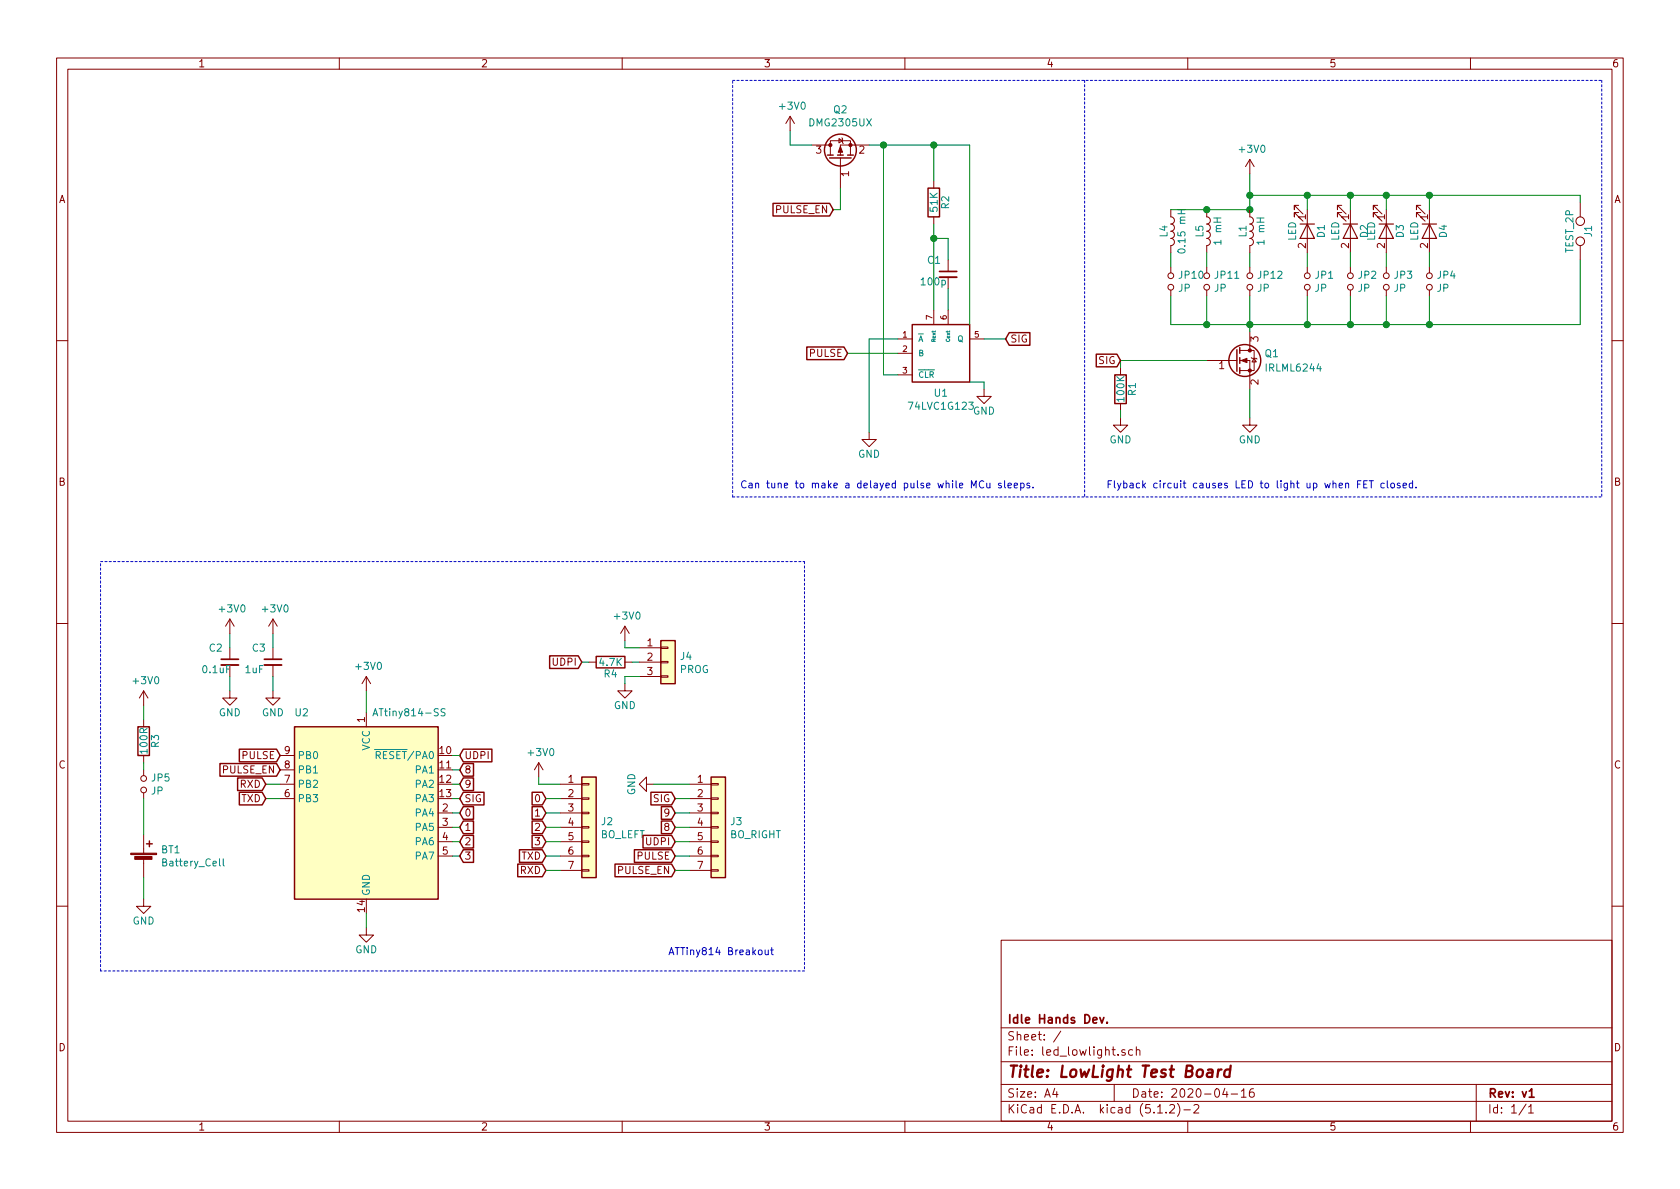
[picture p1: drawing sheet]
EESchema Schematic File Version 4
LIBS:led_lowlight-cache
EELAYER 29 0
EELAYER END
$Descr A4 11693 8268
encoding utf-8
Sheet 1 1
Title "LowLight Test Board"
Date "2020-04-16"
Rev "v1"
Comp "Idle Hands Dev."
Comment1 ""
Comment2 ""
Comment3 ""
Comment4 ""
$EndDescr
$Comp
L everled:Q_NMOS_GSD Q1
U 1 1
P 8600 2500
F 0 "Q1" H 8800 2550 50  0000 L CNN
F 1 "IRLML6244" H 8800 2450 50  0000 L CNN
F 2 "Package_TO_SOT_SMD:SOT-23" H 8800 2600 50  0001 C CNN
F 3 "" H 8600 2500 50  0001 C CNN
F 4 "IRLML6244TRPBFCT-ND" H 8600 2500 50  0001 C CNN "Digikey Part No."
	1    8600 2500
	1    0    0    -1  
$EndComp
$Comp
L everled:GND #PWR06
U 1 1
P 8700 2900
F 0 "#PWR06" H 8700 2650 50  0001 C CNN
F 1 "GND" H 8700 2750 50  0000 C CNN
F 2 "" H 8700 2900 50  0001 C CNN
F 3 "" H 8700 2900 50  0001 C CNN
	1    8700 2900
	1    0    0    -1  
$EndComp
$Comp
L everled:LED D1
U 1 1
P 9100 1600
F 0 "D1" H 9100 1700 50  0000 C CNN
F 1 "LED" H 9100 1500 50  0000 C CNN
F 2 "LED_SMD:LED_1W_3W_R8" H 9100 1600 50  0001 C CNN
F 3 "" H 9100 1600 50  0001 C CNN
F 4 "516-2565-ND" H 9100 1600 50  0001 C CNN "Digikey Part No."
	1    9100 1600
	0    1    1    0   
$EndComp
Wire Wire Line
	7800 2500 8400 2500
Wire Wire Line
	8700 2700 8700 2900
Wire Wire Line
	8700 2250 9100 2250
Wire Wire Line
	9100 1450 9100 1350
Wire Wire Line
	8700 1350 9100 1350
Wire Wire Line
	8700 1200 8700 1350
Connection ~ 8700 1350
$Comp
L everled:R R1
U 1 1
P 7800 2700
F 0 "R1" V 7880 2700 50  0000 C CNN
F 1 "100K" V 7800 2700 50  0000 C CNN
F 2 "Resistor_SMD:R_0805_2012Metric" V 7730 2700 50  0001 C CNN
F 3 "" H 7800 2700 50  0001 C CNN
F 4 "311-100KARCT-ND" H 7800 2700 50  0001 C CNN "Digikey Part No."
	1    7800 2700
	1    0    0    -1  
$EndComp
$Comp
L everled:GND #PWR07
U 1 1
P 7800 2900
F 0 "#PWR07" H 7800 2650 50  0001 C CNN
F 1 "GND" H 7800 2750 50  0000 C CNN
F 2 "" H 7800 2900 50  0001 C CNN
F 3 "" H 7800 2900 50  0001 C CNN
	1    7800 2900
	1    0    0    -1  
$EndComp
Wire Wire Line
	7800 2850 7800 2900
$Comp
L everled:TEST_2P J1
U 1 1
P 11000 1600
F 0 "J1" H 11000 1660 50  0000 C CNN
F 1 "TEST_2P" H 11000 1530 50  0000 C CNN
F 2 "Connector_PinHeader_2.54mm:PinHeader_1x02_P2.54mm_Vertical" H 11000 1600 50  0001 C CNN
F 3 "" H 11000 1600 50  0001 C CNN
	1    11000 1600
	0    1    1    0   
$EndComp
Connection ~ 9100 1350
Connection ~ 9100 2250
Wire Wire Line
	8700 2250 8700 2300
Wire Wire Line
	8700 1350 8700 1450
Wire Wire Line
	7800 2500 7800 2550
Wire Wire Line
	9100 1350 9400 1350
Wire Wire Line
	9100 2250 9400 2250
$Comp
L everled:LED D2
U 1 1
P 9400 1600
F 0 "D2" H 9400 1700 50  0000 C CNN
F 1 "LED" H 9400 1500 50  0000 C CNN
F 2 "LED_SMD:LED_1210_3225Metric" H 9400 1600 50  0001 C CNN
F 3 "" H 9400 1600 50  0001 C CNN
	1    9400 1600
	0    1    1    0   
$EndComp
$Comp
L everled:LED D3
U 1 1
P 9650 1600
F 0 "D3" H 9650 1700 50  0000 C CNN
F 1 "LED" H 9650 1500 50  0000 C CNN
F 2 "LED_SMD:LED_Cree-XP-G" H 9650 1600 50  0001 C CNN
F 3 "" H 9650 1600 50  0001 C CNN
F 4 "475-3450-1-ND" H 9650 1600 50  0001 C CNN "Digikey Part No."
	1    9650 1600
	0    1    1    0   
$EndComp
Wire Wire Line
	9400 1350 9650 1350
Wire Wire Line
	11000 1350 11000 1400
Connection ~ 9400 1350
Wire Wire Line
	9400 1350 9400 1450
Wire Wire Line
	9400 2250 9650 2250
Connection ~ 9400 2250
Wire Wire Line
	9650 1450 9650 1350
Connection ~ 9650 1350
Connection ~ 9650 2250
$Comp
L Device:Jumper_NO_Small JP1
U 1 1
P 9100 1950
F 0 "JP1" V 9054 1998 50  0000 L CNN
F 1 "JP" V 9145 1998 50  0000 L CNN
F 2 "Connector_PinHeader_2.54mm:PinHeader_1x02_P2.54mm_Vertical" H 9100 1950 50  0001 C CNN
F 3 "~" H 9100 1950 50  0001 C CNN
	1    9100 1950
	0    1    1    0   
$EndComp
$Comp
L Device:Jumper_NO_Small JP2
U 1 1
P 9400 1950
F 0 "JP2" V 9354 1998 50  0000 L CNN
F 1 "JP" V 9445 1998 50  0000 L CNN
F 2 "Connector_PinHeader_2.54mm:PinHeader_1x02_P2.54mm_Vertical" H 9400 1950 50  0001 C CNN
F 3 "~" H 9400 1950 50  0001 C CNN
	1    9400 1950
	0    1    1    0   
$EndComp
$Comp
L Device:Jumper_NO_Small JP3
U 1 1
P 9650 1950
F 0 "JP3" V 9604 1998 50  0000 L CNN
F 1 "JP" V 9695 1998 50  0000 L CNN
F 2 "Connector_PinHeader_2.54mm:PinHeader_1x02_P2.54mm_Vertical" H 9650 1950 50  0001 C CNN
F 3 "~" H 9650 1950 50  0001 C CNN
	1    9650 1950
	0    1    1    0   
$EndComp
Wire Wire Line
	9100 1750 9100 1850
Wire Wire Line
	9100 2050 9100 2250
Wire Wire Line
	9400 2050 9400 2250
Wire Wire Line
	9400 1850 9400 1750
Wire Wire Line
	9650 1750 9650 1850
Wire Wire Line
	9650 2050 9650 2250
Wire Wire Line
	11000 1800 11000 2250
Text GLabel 7800 2500 0    50   Input ~ 0
SIG
$Comp
L everled:L L5
U 1 1
P 8400 1600
F 0 "L5" V 8350 1600 50  0000 C CNN
F 1 "1 mH" V 8475 1600 50  0000 C CNN
F 2 "Inductor_SMD:L_Bourns-SRN6028" H 8400 1600 50  0001 C CNN
F 3 "" H 8400 1600 50  0001 C CNN
F 4 "587-2041-6-ND" H 8400 1600 50  0001 C CNN "Digikey Part No."
	1    8400 1600
	1    0    0    -1  
$EndComp
$Comp
L everled:L L4
U 1 1
P 8150 1600
F 0 "L4" V 8100 1600 50  0000 C CNN
F 1 "0.15 mH" V 8225 1600 50  0000 C CNN
F 2 "Inductor_SMD:L_1210_3225Metric" H 8150 1600 50  0001 C CNN
F 3 "" H 8150 1600 50  0001 C CNN
	1    8150 1600
	1    0    0    -1  
$EndComp
Wire Wire Line
	8700 1450 8400 1450
Connection ~ 8400 1450
Wire Wire Line
	8400 1450 8150 1450
$Comp
L Device:Jumper_NO_Small JP10
U 1 1
P 8150 1950
F 0 "JP10" V 8104 1998 50  0000 L CNN
F 1 "JP" V 8195 1998 50  0000 L CNN
F 2 "Connector_PinHeader_2.54mm:PinHeader_1x02_P2.54mm_Vertical" H 8150 1950 50  0001 C CNN
F 3 "~" H 8150 1950 50  0001 C CNN
	1    8150 1950
	0    1    1    0   
$EndComp
$Comp
L Device:Jumper_NO_Small JP11
U 1 1
P 8400 1950
F 0 "JP11" V 8354 1998 50  0000 L CNN
F 1 "JP" V 8445 1998 50  0000 L CNN
F 2 "Connector_PinHeader_2.54mm:PinHeader_1x02_P2.54mm_Vertical" H 8400 1950 50  0001 C CNN
F 3 "~" H 8400 1950 50  0001 C CNN
	1    8400 1950
	0    1    1    0   
$EndComp
$Comp
L Device:Jumper_NO_Small JP12
U 1 1
P 8700 1950
F 0 "JP12" V 8654 1998 50  0000 L CNN
F 1 "JP" V 8745 1998 50  0000 L CNN
F 2 "Connector_PinHeader_2.54mm:PinHeader_1x02_P2.54mm_Vertical" H 8700 1950 50  0001 C CNN
F 3 "~" H 8700 1950 50  0001 C CNN
	1    8700 1950
	0    1    1    0   
$EndComp
Connection ~ 8700 2250
Wire Wire Line
	8150 2050 8150 2250
Wire Wire Line
	8150 2250 8400 2250
Wire Wire Line
	8400 2050 8400 2250
Connection ~ 8400 2250
Wire Wire Line
	8400 2250 8700 2250
Wire Wire Line
	8700 2050 8700 2250
Wire Wire Line
	8150 1750 8150 1850
Wire Wire Line
	8400 1750 8400 1850
Wire Wire Line
	8700 1750 8700 1850
Wire Wire Line
	9650 2250 9950 2250
Wire Wire Line
	9650 1350 9950 1350
$Comp
L everled:LED D4
U 1 1
P 9950 1600
F 0 "D4" H 9950 1700 50  0000 C CNN
F 1 "LED" H 9950 1500 50  0000 C CNN
F 2 "LED_SMD:LED_Cree-XP-G" H 9950 1600 50  0001 C CNN
F 3 "" H 9950 1600 50  0001 C CNN
F 4 "XPEBGR-L1-0000-00F02CT-ND" H 9950 1600 50  0001 C CNN "Digikey Part No."
	1    9950 1600
	0    1    1    0   
$EndComp
Wire Wire Line
	9950 1450 9950 1350
$Comp
L Device:Jumper_NO_Small JP4
U 1 1
P 9950 1950
F 0 "JP4" V 9904 1998 50  0000 L CNN
F 1 "JP" V 9995 1998 50  0000 L CNN
F 2 "Connector_PinHeader_2.54mm:PinHeader_1x02_P2.54mm_Vertical" H 9950 1950 50  0001 C CNN
F 3 "~" H 9950 1950 50  0001 C CNN
	1    9950 1950
	0    1    1    0   
$EndComp
Wire Wire Line
	9950 1750 9950 1850
Wire Wire Line
	9950 2050 9950 2250
Connection ~ 9950 1350
Wire Wire Line
	9950 1350 11000 1350
Connection ~ 9950 2250
Wire Wire Line
	9950 2250 11000 2250
Connection ~ 8700 1450
$Comp
L everled:L L1
U 1 1
P 8700 1600
F 0 "L1" V 8650 1600 50  0000 C CNN
F 1 "1 mH" V 8775 1600 50  0000 C CNN
F 2 "Inductor_SMD:L_Bourns-SRN6028" H 8700 1600 50  0001 C CNN
F 3 "" H 8700 1600 50  0001 C CNN
F 4 "SRR6028-102YCT-ND" H 8700 1600 50  0001 C CNN "Digikey Part No."
	1    8700 1600
	1    0    0    -1  
$EndComp
$Comp
L 74xGxx:74LVC1G123 U1
U 1 1
P 6550 2450
F 0 "U1" H 6550 2175 50  0000 C CNN
F 1 "74LVC1G123" H 6550 2084 50  0000 C CNN
F 2 "Package_SO:VSSOP-8_2.4x2.1mm_P0.5mm" H 6550 2450 50  0001 C CNN
F 3 "http://www.ti.com/lit/sg/scyt129e/scyt129e.pdf" H 6550 2450 50  0001 C CNN
F 4 "1727-2067-1-ND" H 6550 1993 50  0001 C CNN "Digikey Part No."
	1    6550 2450
	1    0    0    -1  
$EndComp
$Comp
L everled:GND #PWR0101
U 1 1
P 6050 3000
F 0 "#PWR0101" H 6050 2750 50  0001 C CNN
F 1 "GND" H 6050 2850 50  0000 C CNN
F 2 "" H 6050 3000 50  0001 C CNN
F 3 "" H 6050 3000 50  0001 C CNN
	1    6050 3000
	1    0    0    -1  
$EndComp
Wire Wire Line
	6050 3000 6050 2350
Wire Wire Line
	6050 2350 6250 2350
Wire Wire Line
	6250 2450 5900 2450
Text GLabel 5900 2450 0    50   Input ~ 0
PULSE
$Comp
L Device:Q_PMOS_GSD Q2
U 1 1
P 5850 1100
F 0 "Q2" V 6193 1100 50  0000 C CNN
F 1 "DMG2305UX" V 6102 1100 50  0000 C CNN
F 2 "Package_TO_SOT_SMD:SOT-23" H 6050 1200 50  0001 C CNN
F 3 "~" H 5850 1100 50  0001 C CNN
F 4 "DMG2305UX-7DICT-ND" V 6283 1100 50  0001 C CNN "Digikey Part No."
	1    5850 1100
	0    -1   -1   0   
$EndComp
$Comp
L everled:GND #PWR0102
U 1 1
P 6850 2700
F 0 "#PWR0102" H 6850 2450 50  0001 C CNN
F 1 "GND" H 6850 2550 50  0000 C CNN
F 2 "" H 6850 2700 50  0001 C CNN
F 3 "" H 6850 2700 50  0001 C CNN
	1    6850 2700
	1    0    0    -1  
$EndComp
$Comp
L everled:R R2
U 1 1
P 6500 1400
F 0 "R2" V 6580 1400 50  0000 C CNN
F 1 "51K" V 6500 1400 50  0000 C CNN
F 2 "Resistor_SMD:R_0805_2012Metric" V 6430 1400 50  0001 C CNN
F 3 "" H 6500 1400 50  0001 C CNN
F 4 "311-51KARCT-ND" H 6500 1400 50  0001 C CNN "Digikey Part No."
	1    6500 1400
	1    0    0    -1  
$EndComp
Wire Wire Line
	6750 2250 6750 1000
Wire Wire Line
	6750 1000 6500 1000
$Comp
L Device:C_Small C1
U 1 1
P 6600 1900
F 0 "C1" H 6450 2000 50  0000 L CNN
F 1 "100p" H 6400 1850 50  0000 L CNN
F 2 "Capacitor_SMD:C_0805_2012Metric" H 6600 1900 50  0001 C CNN
F 3 "~" H 6600 1900 50  0001 C CNN
F 4 "399-1122-1-ND" H 6600 1900 50  0001 C CNN "Digikey Part No."
	1    6600 1900
	1    0    0    -1  
$EndComp
Wire Wire Line
	6600 2150 6600 2000
Wire Wire Line
	6500 2150 6500 1650
Wire Wire Line
	6600 1800 6600 1650
Wire Wire Line
	6600 1650 6500 1650
Connection ~ 6500 1650
Wire Wire Line
	6500 1650 6500 1550
Wire Wire Line
	6500 1250 6500 1000
Connection ~ 6500 1000
Wire Wire Line
	6500 1000 6150 1000
Wire Wire Line
	6250 2600 6150 2600
Wire Wire Line
	6150 2600 6150 1000
Connection ~ 6150 1000
Wire Wire Line
	6150 1000 6050 1000
Wire Wire Line
	6850 2350 7000 2350
Text GLabel 7000 2350 2    50   Input ~ 0
SIG
Wire Wire Line
	6750 2650 6850 2650
Wire Wire Line
	6850 2650 6850 2700
Wire Wire Line
	5850 1300 5850 1450
Wire Wire Line
	5850 1450 5800 1450
Text GLabel 5800 1450 0    50   Input ~ 0
PULSE_EN
Wire Wire Line
	5500 900  5500 1000
Wire Wire Line
	5500 1000 5650 1000
$Comp
L led_lowlight-rescue:ATtiny814-SS-MCU_Microchip_ATtiny-led_everled-rescue U2
U 1 1
P 2550 5650
F 0 "U2" H 2100 6350 50  0000 C CNN
F 1 "ATtiny814-SS" H 2850 6350 50  0000 C CNN
F 2 "Package_SO:SOIC-14_3.9x8.7mm_P1.27mm" H 2550 5650 50  0001 C CIN
F 3 "http://ww1.microchip.com/downloads/en/DeviceDoc/40001912A.pdf" H 2550 5650 50  0001 C CNN
F 4 "ATTINY814-SSFRTR-ND" H 2550 5650 50  0001 C CNN "Digikey Part No."
	1    2550 5650
	1    0    0    -1  
$EndComp
$Comp
L Device:Battery_Cell BT1
U 1 1
P 1000 6000
F 0 "BT1" H 1118 6096 50  0000 L CNN
F 1 "Battery_Cell" H 1118 6005 50  0000 L CNN
F 2 "Battery:BatteryHolder_Keystone_1058_1x2032" V 1000 6060 50  0001 C CNN
F 3 "~" V 1000 6060 50  0001 C CNN
F 4 "36-1058CT-ND" H 1000 6000 50  0001 C CNN "Digikey Part No."
	1    1000 6000
	1    0    0    -1  
$EndComp
$Comp
L everled:R R3
U 1 1
P 1000 5150
F 0 "R3" V 1080 5150 50  0000 C CNN
F 1 "100R" V 1000 5150 50  0000 C CNN
F 2 "Resistor_SMD:R_0805_2012Metric" V 930 5150 50  0001 C CNN
F 3 "" H 1000 5150 50  0001 C CNN
F 4 "311-100ARCT-ND" H 1000 5150 50  0001 C CNN "Digikey Part No."
	1    1000 5150
	1    0    0    -1  
$EndComp
$Comp
L Device:Jumper_NO_Small JP5
U 1 1
P 1000 5450
F 0 "JP5" V 954 5498 50  0000 L CNN
F 1 "JP" V 1045 5498 50  0000 L CNN
F 2 "Connector_PinHeader_2.54mm:PinHeader_1x02_P2.54mm_Vertical" H 1000 5450 50  0001 C CNN
F 3 "~" H 1000 5450 50  0001 C CNN
	1    1000 5450
	0    1    1    0   
$EndComp
$Comp
L everled:GND #PWR0105
U 1 1
P 1000 6250
F 0 "#PWR0105" H 1000 6000 50  0001 C CNN
F 1 "GND" H 1000 6100 50  0000 C CNN
F 2 "" H 1000 6250 50  0001 C CNN
F 3 "" H 1000 6250 50  0001 C CNN
	1    1000 6250
	1    0    0    -1  
$EndComp
Wire Wire Line
	1000 5000 1000 4900
Wire Wire Line
	1000 6250 1000 6100
$Comp
L everled:GND #PWR0106
U 1 1
P 2550 6450
F 0 "#PWR0106" H 2550 6200 50  0001 C CNN
F 1 "GND" H 2550 6300 50  0000 C CNN
F 2 "" H 2550 6450 50  0001 C CNN
F 3 "" H 2550 6450 50  0001 C CNN
	1    2550 6450
	1    0    0    -1  
$EndComp
Wire Wire Line
	2550 4950 2550 4800
Wire Wire Line
	2550 6350 2550 6450
Text GLabel 1950 5250 0    50   Input ~ 0
PULSE
Text GLabel 1950 5350 0    50   Input ~ 0
PULSE_EN
Text GLabel 3200 5250 2    50   Input ~ 0
UDPI
Wire Wire Line
	3150 5250 3200 5250
Wire Wire Line
	1850 5450 1950 5450
Wire Wire Line
	1850 5550 1950 5550
$Comp
L Connector_Generic:Conn_01x07 J2
U 1 1
P 4100 5750
F 0 "J2" H 4180 5792 50  0000 L CNN
F 1 "BO_LEFT" H 4180 5701 50  0000 L CNN
F 2 "Connector_PinHeader_2.54mm:PinHeader_1x07_P2.54mm_Vertical" H 4100 5750 50  0001 C CNN
F 3 "~" H 4100 5750 50  0001 C CNN
F 4 "S7040-ND" H 4100 5750 50  0001 C CNN "Digikey Part No."
	1    4100 5750
	1    0    0    -1  
$EndComp
Text GLabel 1850 5450 0    50   Input ~ 0
RXD
Text GLabel 1850 5550 0    50   Input ~ 0
TXD
Text GLabel 3200 5350 2    50   Input ~ 0
8
Text GLabel 3200 5450 2    50   Input ~ 0
9
Text GLabel 3200 5650 2    50   Input ~ 0
0
Text GLabel 3200 5750 2    50   Input ~ 0
1
Text GLabel 3200 5850 2    50   Input ~ 0
2
Text GLabel 3200 5950 2    50   Input ~ 0
3
$Comp
L Connector_Generic:Conn_01x07 J3
U 1 1
P 5000 5750
F 0 "J3" H 5080 5792 50  0000 L CNN
F 1 "BO_RIGHT" H 5080 5701 50  0000 L CNN
F 2 "Connector_PinHeader_2.54mm:PinHeader_1x07_P2.54mm_Vertical" H 5000 5750 50  0001 C CNN
F 3 "~" H 5000 5750 50  0001 C CNN
F 4 "S7040-ND" H 5000 5750 50  0001 C CNN "Digikey Part No."
	1    5000 5750
	1    0    0    -1  
$EndComp
$Comp
L everled:GND #PWR0109
U 1 1
P 4550 5450
F 0 "#PWR0109" H 4550 5200 50  0001 C CNN
F 1 "GND" H 4550 5300 50  0000 C CNN
F 2 "" H 4550 5450 50  0001 C CNN
F 3 "" H 4550 5450 50  0001 C CNN
	1    4550 5450
	0    1    1    0   
$EndComp
Text GLabel 3800 5550 0    50   Input ~ 0
0
Text GLabel 3800 5650 0    50   Input ~ 0
1
Text GLabel 3800 5750 0    50   Input ~ 0
2
Text GLabel 3800 5850 0    50   Input ~ 0
3
Text GLabel 3800 5950 0    50   Input ~ 0
TXD
Text GLabel 3800 6050 0    50   Input ~ 0
RXD
Text GLabel 4700 6050 0    50   Input ~ 0
PULSE_EN
Text GLabel 4700 5950 0    50   Input ~ 0
PULSE
Text GLabel 4700 5850 0    50   Input ~ 0
UDPI
Text GLabel 4700 5750 0    50   Input ~ 0
8
Text GLabel 4700 5650 0    50   Input ~ 0
9
Wire Wire Line
	3750 5400 3750 5450
Wire Wire Line
	3750 5450 3900 5450
Wire Wire Line
	3900 5550 3800 5550
Wire Wire Line
	3900 5650 3800 5650
Wire Wire Line
	3900 5750 3800 5750
Wire Wire Line
	3900 5850 3800 5850
Wire Wire Line
	3900 5950 3800 5950
Wire Wire Line
	3900 6050 3800 6050
Wire Wire Line
	4700 6050 4800 6050
Wire Wire Line
	4700 5950 4800 5950
Wire Wire Line
	4700 5850 4800 5850
Wire Wire Line
	4700 5750 4800 5750
Wire Wire Line
	4700 5650 4800 5650
Wire Wire Line
	4700 5550 4800 5550
Wire Wire Line
	4550 5450 4800 5450
Text GLabel 4700 5550 0    50   Input ~ 0
SIG
$Comp
L Device:C_Small C2
U 1 1
P 1600 4600
F 0 "C2" H 1450 4700 50  0000 L CNN
F 1 "0.1uF" H 1400 4550 50  0000 L CNN
F 2 "Capacitor_SMD:C_0805_2012Metric" H 1600 4600 50  0001 C CNN
F 3 "~" H 1600 4600 50  0001 C CNN
F 4 "1276-1286-1-ND" H 1600 4600 50  0001 C CNN "Digikey Part No."
	1    1600 4600
	1    0    0    -1  
$EndComp
$Comp
L Device:C_Small C3
U 1 1
P 1900 4600
F 0 "C3" H 1750 4700 50  0000 L CNN
F 1 "1uF" H 1700 4550 50  0000 L CNN
F 2 "Capacitor_SMD:C_0805_2012Metric" H 1900 4600 50  0001 C CNN
F 3 "~" H 1900 4600 50  0001 C CNN
F 4 "1276-3010-1-ND" H 1900 4600 50  0001 C CNN "Digikey Part No."
	1    1900 4600
	1    0    0    -1  
$EndComp
$Comp
L everled:GND #PWR0112
U 1 1
P 1900 4800
F 0 "#PWR0112" H 1900 4550 50  0001 C CNN
F 1 "GND" H 1900 4650 50  0000 C CNN
F 2 "" H 1900 4800 50  0001 C CNN
F 3 "" H 1900 4800 50  0001 C CNN
	1    1900 4800
	1    0    0    -1  
$EndComp
$Comp
L everled:GND #PWR0113
U 1 1
P 1600 4800
F 0 "#PWR0113" H 1600 4550 50  0001 C CNN
F 1 "GND" H 1600 4650 50  0000 C CNN
F 2 "" H 1600 4800 50  0001 C CNN
F 3 "" H 1600 4800 50  0001 C CNN
	1    1600 4800
	1    0    0    -1  
$EndComp
Wire Wire Line
	1600 4400 1600 4500
Wire Wire Line
	1600 4700 1600 4800
Wire Wire Line
	1900 4800 1900 4700
Wire Wire Line
	1900 4500 1900 4400
Wire Wire Line
	1000 5550 1000 5800
Wire Wire Line
	1000 5350 1000 5300
Wire Wire Line
	3150 5350 3200 5350
Wire Wire Line
	3150 5450 3200 5450
Wire Wire Line
	3150 5550 3200 5550
Wire Wire Line
	3150 5650 3200 5650
Wire Wire Line
	3150 5750 3200 5750
Wire Wire Line
	3150 5850 3200 5850
Wire Wire Line
	3150 5950 3200 5950
$Comp
L Connector_Generic:Conn_01x03 J4
U 1 1
P 4650 4600
F 0 "J4" H 4730 4642 50  0000 L CNN
F 1 "PROG" H 4730 4551 50  0000 L CNN
F 2 "Connector_PinHeader_2.54mm:PinHeader_1x03_P2.54mm_Vertical" H 4650 4600 50  0001 C CNN
F 3 "~" H 4650 4600 50  0001 C CNN
	1    4650 4600
	1    0    0    -1  
$EndComp
$Comp
L everled:GND #PWR0115
U 1 1
P 4350 4750
F 0 "#PWR0115" H 4350 4500 50  0001 C CNN
F 1 "GND" H 4350 4600 50  0000 C CNN
F 2 "" H 4350 4750 50  0001 C CNN
F 3 "" H 4350 4750 50  0001 C CNN
	1    4350 4750
	1    0    0    -1  
$EndComp
Text GLabel 4050 4600 0    50   Input ~ 0
UDPI
Wire Wire Line
	4350 4450 4350 4500
Wire Wire Line
	4350 4500 4450 4500
Wire Wire Line
	4400 4600 4450 4600
Wire Wire Line
	4350 4750 4350 4700
Wire Wire Line
	4350 4700 4450 4700
Text GLabel 3200 5550 2    50   Input ~ 0
SIG
$Comp
L power:+3V0 #PWR0103
U 1 1
P 1000 4900
F 0 "#PWR0103" H 1000 4750 50  0001 C CNN
F 1 "+3V0" H 1015 5073 50  0000 C CNN
F 2 "" H 1000 4900 50  0001 C CNN
F 3 "" H 1000 4900 50  0001 C CNN
	1    1000 4900
	1    0    0    -1  
$EndComp
$Comp
L power:+3V0 #PWR0104
U 1 1
P 1600 4400
F 0 "#PWR0104" H 1600 4250 50  0001 C CNN
F 1 "+3V0" H 1615 4573 50  0000 C CNN
F 2 "" H 1600 4400 50  0001 C CNN
F 3 "" H 1600 4400 50  0001 C CNN
	1    1600 4400
	1    0    0    -1  
$EndComp
$Comp
L power:+3V0 #PWR0107
U 1 1
P 1900 4400
F 0 "#PWR0107" H 1900 4250 50  0001 C CNN
F 1 "+3V0" H 1915 4573 50  0000 C CNN
F 2 "" H 1900 4400 50  0001 C CNN
F 3 "" H 1900 4400 50  0001 C CNN
	1    1900 4400
	1    0    0    -1  
$EndComp
$Comp
L power:+3V0 #PWR0108
U 1 1
P 2550 4800
F 0 "#PWR0108" H 2550 4650 50  0001 C CNN
F 1 "+3V0" H 2565 4973 50  0000 C CNN
F 2 "" H 2550 4800 50  0001 C CNN
F 3 "" H 2550 4800 50  0001 C CNN
	1    2550 4800
	1    0    0    -1  
$EndComp
$Comp
L power:+3V0 #PWR0110
U 1 1
P 4350 4450
F 0 "#PWR0110" H 4350 4300 50  0001 C CNN
F 1 "+3V0" H 4365 4623 50  0000 C CNN
F 2 "" H 4350 4450 50  0001 C CNN
F 3 "" H 4350 4450 50  0001 C CNN
	1    4350 4450
	1    0    0    -1  
$EndComp
$Comp
L power:+3V0 #PWR0111
U 1 1
P 3750 5400
F 0 "#PWR0111" H 3750 5250 50  0001 C CNN
F 1 "+3V0" H 3765 5573 50  0000 C CNN
F 2 "" H 3750 5400 50  0001 C CNN
F 3 "" H 3750 5400 50  0001 C CNN
	1    3750 5400
	1    0    0    -1  
$EndComp
$Comp
L power:+3V0 #PWR0114
U 1 1
P 5500 900
F 0 "#PWR0114" H 5500 750 50  0001 C CNN
F 1 "+3V0" H 5515 1073 50  0000 C CNN
F 2 "" H 5500 900 50  0001 C CNN
F 3 "" H 5500 900 50  0001 C CNN
	1    5500 900 
	1    0    0    -1  
$EndComp
$Comp
L power:+3V0 #PWR0116
U 1 1
P 8700 1200
F 0 "#PWR0116" H 8700 1050 50  0001 C CNN
F 1 "+3V0" H 8715 1373 50  0000 C CNN
F 2 "" H 8700 1200 50  0001 C CNN
F 3 "" H 8700 1200 50  0001 C CNN
	1    8700 1200
	1    0    0    -1  
$EndComp
$Comp
L everled:R R4
U 1 1
P 4250 4600
F 0 "R4" V 4330 4600 50  0000 C CNN
F 1 "4.7K" V 4250 4600 50  0000 C CNN
F 2 "Resistor_SMD:R_0805_2012Metric" V 4180 4600 50  0001 C CNN
F 3 "" H 4250 4600 50  0001 C CNN
F 4 "311-4.7KARCT-ND" H 4250 4600 50  0001 C CNN "Digikey Part No."
	1    4250 4600
	0    1    1    0   
$EndComp
Wire Wire Line
	4050 4600 4100 4600
Wire Notes Line
	7550 550  7550 3450
Wire Notes Line
	5100 3450 5100 550 
Text Notes 5150 3400 0    50   ~ 0
Can tune to make a delayed pulse while MCu sleeps.
Wire Notes Line
	11150 550  11150 3450
Wire Notes Line
	5100 3450 11150 3450
Wire Notes Line
	5100 550  11150 550 
Text Notes 7700 3400 0    50   ~ 0
Flyback circuit causes LED to light up when FET closed.
Wire Notes Line
	700  3900 5600 3900
Wire Notes Line
	5600 3900 5600 6750
Wire Notes Line
	5600 6750 700  6750
Wire Notes Line
	700  6750 700  3900
Text Notes 4650 6650 0    50   ~ 0
ATTiny814 Breakout
$EndSCHEMATC
